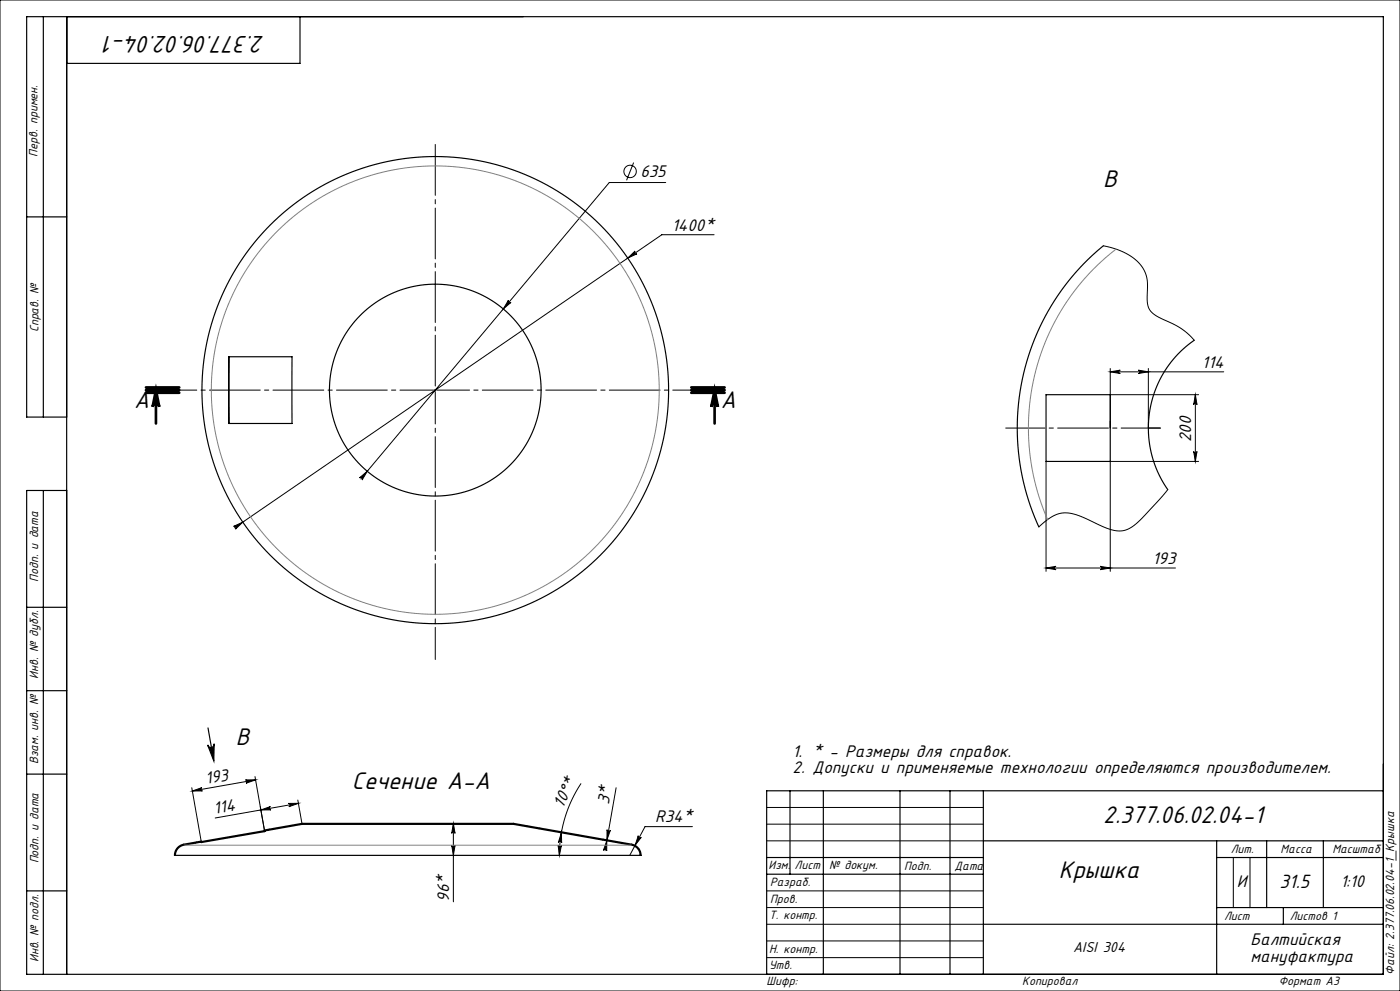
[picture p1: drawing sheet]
<svg xmlns="http://www.w3.org/2000/svg" width="420mm" height="297mm" viewBox="0 0 420 297" stroke-linecap="round" stroke-linejoin="round" font-family="sans-serif">
<g fill="none" stroke="#000" stroke-width=".3">
<path d="M0 0h420v297h-420zM190.1 48.7l-2.1 5.3M199.7 54.7h-16.9l-74.6 88.8M188.3 77.4l2.2-2.2a.5 .5 0 0 0-.1 .7 .5 .5 0 0 0 .7 .2zM214.2 70.3h-15.7l-128.1 87.9M331 73.7l3.3 .8 2.8 1.1 2.5 1.4 1.9 1.7 1.6 2 .9 2.3 .2 2.1v5.5l.3 1.4 .5 1 2.1 1.8 7.3 3.7 2.1 1.6 1.8 1.9M152.5 90a.5 .5 0 0 0 .1 .7 .5 .5 0 0 0 .7-.1l-2.3 2zM130.3 116.9h.5M130.6 116.7v.5M333.1 111.4l3-.5a.5 .5 0 0 0-.5 .5 .5 .5 0 0 0 .5 .5zM333.1 110.4v17.9M333.1 111.4h34"/>
<path d="M333.1 118.3h26.5M341.5 110.9l3 .5-3 .5a.5 .5 0 0 0 .5-.5 .5 .5 0 0 0-.5-.5zM344.5 110.4v17.9M358.6 118.3v20M358.6 118.3l.5 3a.5 .5 0 0 0-.5-.5 .5 .5 0 0 0-.5 .5zM313.8 138.3v32.9M358.1 135.3a.5 .5 0 0 0 .5 .5 .5 .5 0 0 0 .5-.5l-.5 3zM359.6 138.3h-26.5v32.9M70.1 157.8l2.7-1.3-2.2 2.1a.5 .5 0 0 0 .2-.7 .5 .5 0 0 0-.7-.1zM107.9 143.2l2.3-2-1.6 2.7a.5 .5 0 0 0-.1-.7 .5 .5 0 0 0-.6 0zM350.3 146.7l-2.6 3.1-5.9 6.3-2.3 1.9-2 .9-2 .2-2.3-.4-9.4-4.1-2.1-.6-1.8-.3-1.9 .2-2 .7-2 1.3-2.3 2M313.8 170.2l3-.5a.5 .5 0 0 0-.5 .5 .5 .5 0 0 0 .5 .5z"/>
<path d="M313.8 170.2h38.8M330.1 169.7l3 .5-3 .5a.5 .5 0 0 0 .4-.5 .5 .5 0 0 0-.4-.5zM57.5 236.1l2.8 16M57.7 237.1l2.9-1.1a.5 .5 0 0 0-.4 .6 .5 .5 0 0 0 .5 .4zM73.6 233.8l3.1-.1-2.9 1a.5 .5 0 0 0 .4-.5 .5 .5 0 0 0-.6-.4zM76.5 232.7l2.8 16M76.7 233.7l-19 3.4M89.3 239.8l1.3 7M174.3 234.8a39 39 0 0 0-6.5 21.6M184.8 236.1l-3.3 18.8M59 252.3l-.4 .4M78.3 242.7l2.8-1a.5 .5 0 0 0-.4 .6 .5 .5 0 0 0 .6 .4z"/>
<path d="M80.8 248.5l-.4 .4M86.5 240.8h3l-2.8 1a.5 .5 0 0 0 .3-.6 .5 .5 0 0 0-.5-.4zM89.5 240.8l-24.9 4.4M135.5 253.4a.5 .5 0 0 0 .5 .4 .5 .5 0 0 0 .5-.4l-.5 3zM136 246.8v23.5M136 246.8l.5 3a.5 .5 0 0 0-.5-.5 .5 .5 0 0 0-.5 .5zM158.1 247.5l-.2 .2M162 248.2l-.3 .2M167.4 253.3a.5 .5 0 0 0 .5 .5 .5 .5 0 0 0 .5-.4l-.6 3zM168.4 249.6l.1 3a.5 .5 0 0 0-.4-.5 .5 .5 0 0 0-.6 .4zM169.6 249.5l-.3 .3M173.4 250.2l-.2 .2"/>
<path d="M181 251.5l-.2 .3M182 252v3a.5 .5 0 0 0-.4-.5 .5 .5 0 0 0-.6 .4zM182.1 248.7a.5 .5 0 0 0 .4 .5 .5 .5 0 0 0 .6-.4l-1 2.9zM184.9 252.2l-.3 .2M191.5 250.5a.5 .5 0 0 0 .2 .6 .5 .5 0 0 0 .7-.2l-1.9 2.4zM191.7 254.4l-.2 .2M207.7 247.7h-14.2l-4.6 8.7M230 242h65M230 247h65M230 252h65M370 257v15M375 257v15"/>
<path d="M230 277h65M230 272h65M230 267h65M230 287h65M230 282h65"/>
<circle cx="189" cy="51.4" r="1.86"/>
</g>
<g fill="none" stroke="#000" stroke-width=".35">
<path d="M13 5v120M20 5v287M90 5v14h-70M8 65h12M331 73.7a70.7 70.7 0 0 0-19.3 84.2M68.6 106.9h19v20h-19zM68.7 106.9v20M313.8 118.3h19.3v20h-19.3zM358.3 102a32 32 0 0 0-8 44.7M20 125h-12v-120h407v287h-407v-145h12M13 147v145M8 182h12"/>
<path d="M8 207h12M62.4 218.2l1.7 9.8M8 232h12M62.3 223.3a1 1 0 0 0 1.1 .7 1 1 0 0 0 .9-1.1l-.2 5.1zM237 237v25M247 237v55M270 237v55M285 237v55M295 237v55M415 237h-185v55M52.6 256.4h139.4M60.4 252.4l-.1-.3-5.2 .9a3.4 3.4 0 0 0-2.8 3.4h.3"/>
<path d="M60.4 252.4l-5.2 .9a3.1 3.1 0 0 0-2.6 3.1M79.4 248.9l-19 3.3M79.4 249v.2M79.4 249.2l-19 3.2M79.4 249.2h.1M90.6 246.8h63.5M90.6 247.1h63.5M90.6 246.8l-11.3 1.9 .1 .3M90.6 247.1l-11.2 1.9M90.6 246.8v.3M154.1 247.1l35.4 6.2a3.1 3.1 0 0 1 2.5 3.1M154.1 246.8l35.4 6.2a3.4 3.4 0 0 1 2.8 3.4h-.3"/>
<path d="M154.1 246.8v.3M230 257h65M295 252h120M365 252v40M365 257h50M380 252v20M397 252v20M8 267h12M230 262h65M295 277h120M365 272h50M385 272v5"/>
<circle cx="130.6" cy="116.9" r="70"/>
<circle cx="130.6" cy="116.9" r="31.7"/>
</g>
<path d="M46.8 116.9l1 5a1 1 0 0 0-1-.9 1 1 0 0 0-1 .9zM214.4 116.9l1 5a1 1 0 0 0-1-.9 1 1 0 0 0-1 .9z" fill="none" stroke="#000" stroke-width=".8" stroke-linecap="butt"/>
<path d="M130.6 116.4v-73.8" fill="none" stroke="#000" stroke-width=".3" stroke-dasharray="15.2 1.3 1.3 1.3" stroke-dashoffset="-.7"/>
<path d="M130.1 116.9h-81.2" fill="none" stroke="#000" stroke-width=".3" stroke-dasharray="15.2 1.3 1.3 1.3" stroke-dashoffset="5.2"/>
<path d="M130.6 117.4v80.3" fill="none" stroke="#000" stroke-width=".3" stroke-dasharray="15.2 1.3 1.3 1.3" stroke-dashoffset="5.6"/>
<path d="M131.1 116.9h80.5" fill="none" stroke="#000" stroke-width=".3" stroke-dasharray="15.2 1.3 1.3 1.3" stroke-dashoffset="5.4"/>
<path d="M43.8 117.7h10zM43.8 116.9h10M43.8 116.1h10M46.8 116.9v10M207.4 116.9h10M207.4 116.1h10M207.4 117.7h10M214.4 116.9v10" fill="none" stroke="#000" stroke-width=".8"/>
<path d="M333.1 128.3v-2.1M344.5 128.3h3.6" fill="none" stroke="#000" stroke-width=".3" stroke-dasharray="15.2 1.3 1.3 1.3"/>
<path d="M348.1 128.3h-46.4" fill="none" stroke="#000" stroke-width=".3" stroke-dasharray="15.2 1.3 1.3 1.3" stroke-dashoffset="3.5"/>
<g fill="#000">
<path d="M62.3 223.3a1 1 0 0 0 1.1 .7 1 1 0 0 0 .9-1.1l-.2 5.1z"/>
<path d="M333.1 111.4l3-.5a.5 .5 0 0 0-.5 .5 .5 .5 0 0 0 .5 .5zM341.5 110.9l3 .5-3 .5a.5 .5 0 0 0 .5-.5 .5 .5 0 0 0-.5-.5z"/>
<path d="M214.4 116.9l1 5a1 1 0 0 0-1-.9 1 1 0 0 0-1 .9zM46.8 116.9l1 5a1 1 0 0 0-1-.9 1 1 0 0 0-1 .9z"/>
<path d="M107.9 143.2a.5 .5 0 0 1 .7 0 .5 .5 0 0 1 0 .7l1.6-2.7zM152.5 90l-1.5 2.6 2.3-2a.5 .5 0 0 1-.7 .1 .5 .5 0 0 1-.1-.7zM70.1 157.8a.5 .5 0 0 1 .7 .1 .5 .5 0 0 1-.2 .7l2.2-2.1zM188.3 77.4l2.8-1.3a.5 .5 0 0 1-.7-.2 .5 .5 0 0 1 .1-.7zM191.5 250.5l-1 2.8 1.9-2.4a.5 .5 0 0 1-.7 .2 .5 .5 0 0 1-.2-.6z"/>
<path d="M313.8 170.2l3-.5a.5 .5 0 0 0-.5 .5 .5 .5 0 0 0 .5 .5zM330.1 169.7l3 .5-3 .5a.5 .5 0 0 0 .4-.5 .5 .5 0 0 0-.4-.5z"/>
<path d="M57.7 237.1l2.9-1.1a.5 .5 0 0 0-.4 .6 .5 .5 0 0 0 .5 .4zM73.6 233.8l3.1-.1-2.9 1a.5 .5 0 0 0 .4-.5 .5 .5 0 0 0-.6-.4z"/>
<path d="M78.3 242.7l2.8-1a.5 .5 0 0 0-.4 .6 .5 .5 0 0 0 .6 .4zM86.5 240.8h3l-2.8 1a.5 .5 0 0 0 .3-.6 .5 .5 0 0 0-.5-.4z"/>
<path d="M136 246.8l.5 3a.5 .5 0 0 0-.5-.5 .5 .5 0 0 0-.5 .5zM135.5 253.4a.5 .5 0 0 0 .5 .4 .5 .5 0 0 0 .5-.4l-.5 3zM358.6 118.3l.5 3a.5 .5 0 0 0-.5-.5 .5 .5 0 0 0-.5 .5zM358.1 135.3a.5 .5 0 0 0 .5 .5 .5 .5 0 0 0 .5-.5l-.5 3z"/>
<path d="M168.4 249.6l.1 3a.5 .5 0 0 0-.4-.5 .5 .5 0 0 0-.6 .4zM167.4 253.3a.5 .5 0 0 0 .5 .5 .5 .5 0 0 0 .5-.4l-.6 3z"/>
<path d="M182.1 248.7a.5 .5 0 0 0 .4 .5 .5 .5 0 0 0 .6-.4l-1 2.9zM182 252v3a.5 .5 0 0 0-.4-.5 .5 .5 0 0 0-.6 .4z"/>
</g>
<g fill="none" stroke="#808080" stroke-width=".3">
<path d="M334.8 74.7a67.8 67.8 0 0 0-20.5 81M55.2 253.3h134.3"/>
<circle cx="130.6" cy="116.9" r="67.2"/>
</g>
<g font-size="8">
<text x="79.4" y="10.7" transform="rotate(-180 79.4 10.7)">2.377.06.02.04-1</text>
<text x="330.9" y="56.1">B</text>
<text x="40.3" y="122.1">A</text>
<text x="216.2" y="122.1">A</text>
<text x="70.7" y="223.2">B</text>
<text x="105.6" y="236.5">Сечение A-A</text>
<text x="331" y="246.6">2.377.06.02.04-1</text>
<text x="317.7" y="263.1">Крышка</text>
</g>
<text font-size="6.4" x="383.8" y="266">31.5</text>
<g font-size="5.6">
<text x="192.1" y="53.1">635</text>
<text x="201.5" y="69.1">1400*</text>
<text x="360.6" y="110.2">114</text>
<text x="357.3" y="132.5" transform="rotate(-90 357.3 132.5)">200</text>
<text x="345.8" y="169">193</text>
<text x="237.8" y="226.8">1. * - Размеры для справок.</text>
<text x="237.8" y="231.7">2. Допуски и применяемые технологии определяются производителем.</text>
<text x="61.8" y="235.1" transform="rotate(-10 61.8 235.1)">193</text>
<text x="64.3" y="243.9" transform="rotate(-10 64.3 243.9)">114</text>
<text x="168.8" y="242.3" transform="rotate(-63 168.8 242.3)">10°*</text>
<text x="182.7" y="241.2" transform="rotate(-80 182.7 241.2)">3*</text>
<text x="196.5" y="246.5">R34*</text>
<text x="371.1" y="265.7">И</text>
<text x="402.1" y="265.8">1:10</text>
<text x="134.8" y="270.3" transform="rotate(-90 134.8 270.3)">96*</text>
<text x="375.2" y="283.3">Балтийская</text>
<text x="375.2" y="288.2">мануфактура</text>
</g>
<text font-size="4.8" x="321.9" y="285.4">AISI 304</text>
<g font-size="4">
<text x="11.3" y="46.9" transform="rotate(-90 11.3 46.9)">Перв. примен.</text>
<text x="11.5" y="99.6" transform="rotate(-90 11.5 99.6)">Справ. №</text>
<text x="11.4" y="174.4" transform="rotate(-90 11.4 174.4)">Подп. и дата</text>
<text x="11.5" y="203.4" transform="rotate(-90 11.5 203.4)">Инв. № дубл.</text>
<text x="11.5" y="229" transform="rotate(-90 11.5 229)">Взам. инв. №</text>
<text x="369.2" y="255.6">Лит.</text>
<text x="384.2" y="255.6">Масса</text>
<text x="399.7" y="255.6">Масштаб</text>
<text x="11.5" y="258.8" transform="rotate(-90 11.5 258.8)">Подп. и дата</text>
<text x="230.6" y="260.5">Изм.</text>
<text x="238.4" y="260.5">Лист</text>
<text x="248.7" y="260.5">№ докум.</text>
<text x="271.3" y="260.6">Подп.</text>
<text x="286.4" y="260.6">Дата</text>
<text x="231" y="265.6">Разраб.</text>
<text x="230.7" y="275.4">Т. контр.</text>
<text x="231" y="270.8">Пров.</text>
<text x="367.2" y="275.6">Лист</text>
<text x="386.9" y="275.6">Листов 1</text>
<text x="230.7" y="285.6">Н. контр.</text>
<text x="11.5" y="288.4" transform="rotate(-90 11.5 288.4)">Инв. № подл.</text>
<text x="230.7" y="290.4">Утв.</text>
<text x="418.3" y="292.1" transform="rotate(-90 418.3 292.1)">Файл: 2.377.06.02.04-1_Крышка</text>
<text x="230" y="295.3">Шифр:</text>
<text x="306.7" y="295.3">Копировал</text>
<text x="383.6" y="295.1">Формат A3</text>
</g>
</svg>
